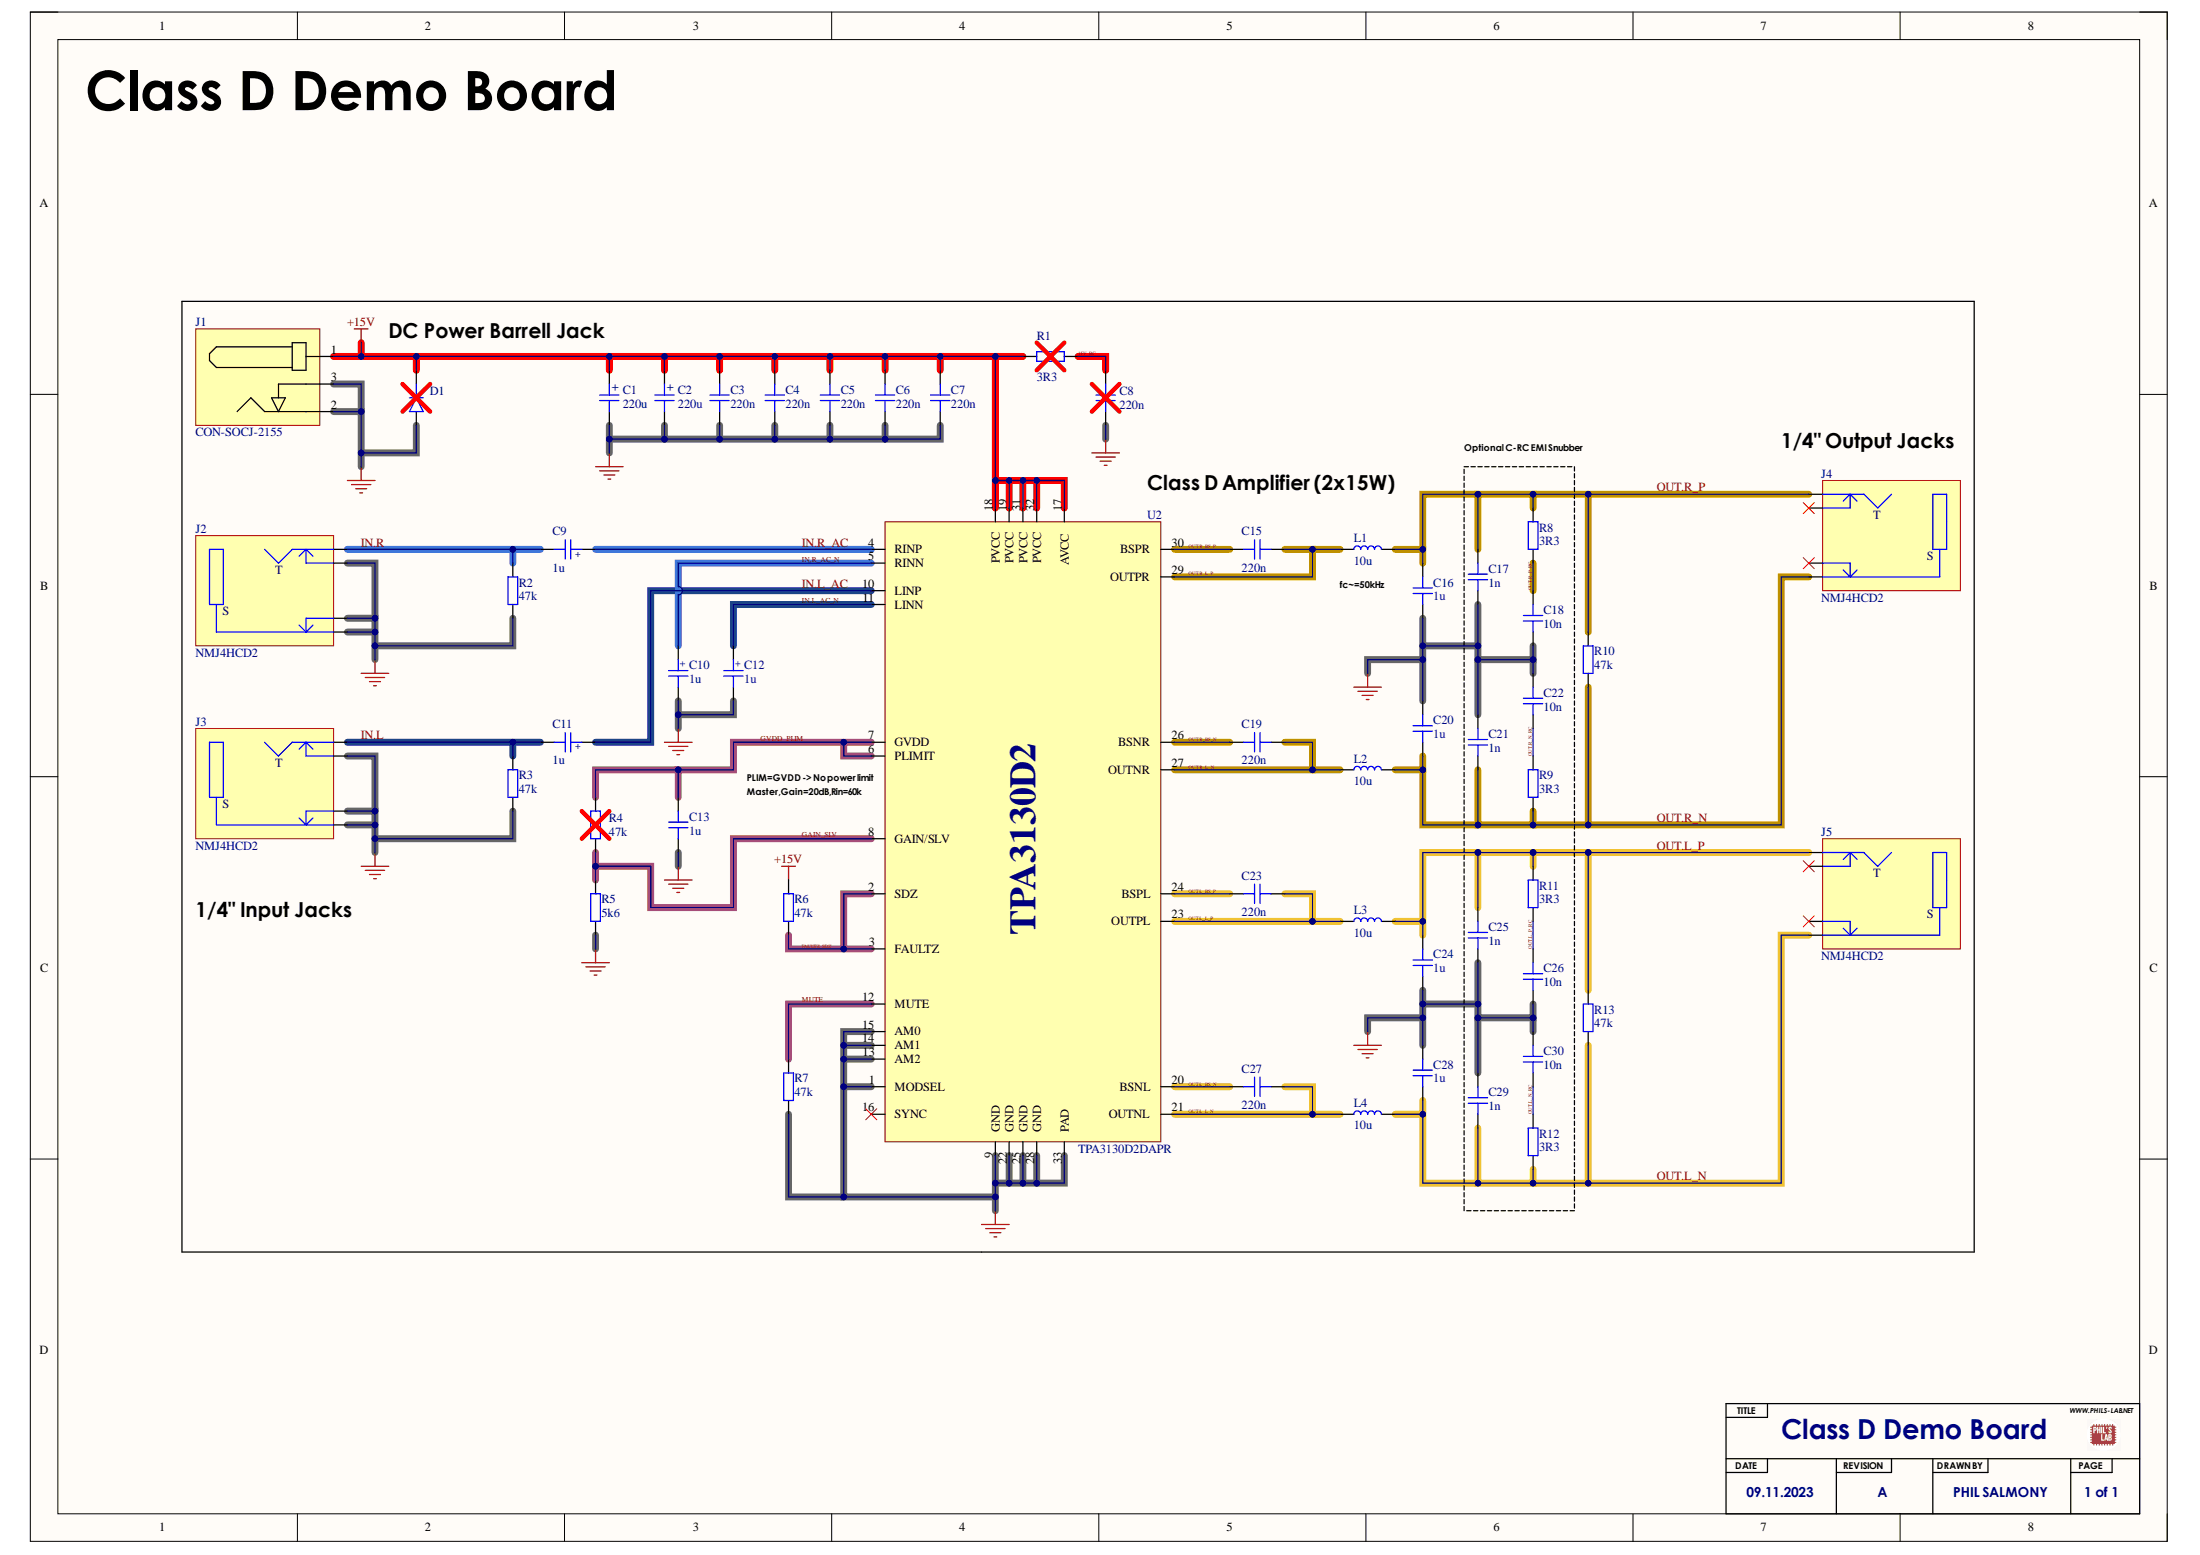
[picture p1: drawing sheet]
# Altium project ClassD-DemoBoard.PrjPcb
1 sheet, 54 parts. Net scope: global (net labels, ports and power ports of the same name join across sheets).
Board file: ClassD-DemoBoard-PCB.PcbDoc

## Sheet ClassD-DemoBoard-Schematic.SchDoc
size A3; SheetNumber: 1; SheetTotal: 1; SPICEModelCacheMOUJDJAJ: <root> / <DocumentId>MOUJDJAJ</DocumentId> / </root>

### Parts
C1  220u  [CAP_AE_SMD_D6MM3_H8MM]
C2  220u  [CAP_AE_SMD_D6MM3_H8MM]
C3  220n  [CAP_0603]
C4  220n  [CAP_0603]
C5  220n  [CAP_0603]
C6  220n  [CAP_0603]
C7  220n  [CAP_0603]
C8  220n  [CAP_0603]  (no BOM)
C9  1u  [CAP_TANT_0603]
C10  1u  [CAP_TANT_0603]
C11  1u  [CAP_TANT_0603]
C12  1u  [CAP_TANT_0603]
C13  1u  [CAP_0603]
C15  220n  [CAP_0603]
C16  1u  [CAP_0603]
C17  1n  [CAP_0603]
C18  10n  [CAP_0603]
C19  220n  [CAP_0603]
C20  1u  [CAP_0603]
C21  1n  [CAP_0603]
C22  10n  [CAP_0603]
C23  220n  [CAP_0603]
C24  1u  [CAP_0603]
C25  1n  [CAP_0603]
C26  10n  [CAP_0603]
C27  220n  [CAP_0603]
C28  1u  [CAP_0603]
C29  1n  [CAP_0603]
C30  10n  [CAP_0603]
D1  D_SMA  [DO-214AC-2 (SMA)]  (value not drawn)  (no BOM)
J1  CON-SOCJ-2155  [CON-SOCJ-2155]
J2  NMJ4HCD2  [NMJ4HCD2]
J3  NMJ4HCD2  [NMJ4HCD2]
J4  NMJ4HCD2  [NMJ4HCD2]
J5  NMJ4HCD2  [NMJ4HCD2]
L1  10u  [ASPI-4030S]
L2  10u  [ASPI-4030S]
L3  10u  [ASPI-4030S]
L4  10u  [ASPI-4030S]
R1  3R3  [RES_0603]  (no BOM)
R2  47k  [RES_0603]
R3  47k  [RES_0603]
R4  47k  [RES_0603]  (no BOM)
R5  5k6  [RES_0603]
R6  47k  [RES_0603]
R7  47k  [RES_0603]
R8  3R3  [RES_0603]
R9  3R3  [RES_0603]
R10  47k  [RES_0603]
R11  3R3  [RES_0603]
R12  3R3  [RES_0603]
R13  47k  [RES_0603]
TB?  SCHEMATIC_TITLE_BLOCK  (value not drawn)  (graphical)
U2  TPA3130D2DAPR  [TSSOP32-DAP]

### Blocks framed on the sheet
Optional C-RC EMI Snubber: C17 C18 C21 C22 C25 C26 C29 C30 R8 R9 R11 R12

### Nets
+15V: C1.1 C2.1 C3.2 C4.2 C5.2 C6.2 C7.2 D1.K J1.1 R1.2 R6.1 U2.17(AVCC) U2.18(PVCC) U2.19(PVCC) U2.31(PVCC) U2.32(PVCC)
GND: C1.2 C2.2 C3.1 C4.1 C5.1 C6.1 C7.1 C8.1 C10.K C12.K C13.2 C16.2 C17.2 C18.2 C20.1 C21.1 C22.1 C24.2 C25.2 C26.2 C28.1 C29.1 C30.1 D1.A J1.2 J1.3 J2.S J2.SN J2.TN J3.S J3.SN J3.TN R2.1 R3.1 R5.2 R7.2 U2.1(MODSEL) U2.9(GND) U2.13(AM2) U2.14(AM1) U2.15(AM0) U2.22(GND) U2.25(GND) U2.28(GND) U2.33(PAD)
15V_RC: C8.2 R1.1
FAULTZ_SDZ: R6.2 U2.2(SDZ) U2.3(FAULTZ)
GAIN_SLV: R4.2 R5.1 U2.8(GAIN/SLV)
GVDD_PLIM: C13.1 R4.1 U2.6(PLIMIT) U2.7(GVDD)
IN.L: C11.K J3.T R3.2
IN.L_AC: C11.A U2.10(LINP)
IN.L_AC_N: C12.A U2.11(LINN)
IN.R: C9.K J2.T R2.2
IN.R_AC: C9.A U2.4(RINP)
IN.R_AC_N: C10.A U2.5(RINN)
MUTE: R7.1 U2.12(MUTE)
OUT.L_BS_N: C27.2 U2.20(BSNL)
OUT.L_BS_P: C23.2 U2.24(BSPL)
OUT.L_L_N: C27.1 L4.1 U2.21(OUTNL)
OUT.L_L_P: C23.1 L3.1 U2.23(OUTPL)
OUT.L_N: C28.2 C29.2 J5.S L4.2 R12.1 R13.1
OUT.L_N_RC: C30.2 R12.2
OUT.L_P: C24.1 C25.1 J5.T L3.2 R11.2 R13.2
OUT.L_P_RC: C26.1 R11.1
OUT.R_BS_N: C19.2 U2.26(BSNR)
OUT.R_BS_P: C15.2 U2.30(BSPR)
OUT.R_L_N: C19.1 L2.1 U2.27(OUTNR)
OUT.R_L_P: C15.1 L1.1 U2.29(OUTPR)
OUT.R_N: C20.2 C21.2 J4.S L2.2 R9.1 R10.1
OUT.R_N_RC: C22.2 R9.2
OUT.R_P: C16.1 C17.1 J4.T L1.2 R8.2 R10.2
OUT.R_P_RC: C18.1 R8.1

Not connected (* = marked no-connect by the designer): J4 SN* TN*; J5 SN* TN*; U2 16(SYNC)*

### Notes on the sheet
- Class D Demo Board
- DC Power Barrell Jack
- (near J4) 1/4" Output Jacks
- (near U2) Class D Amplifier (2x15W)
- fc~=50kHz
- (near U2) PLIM=GVDD -> No power limit
- (near U2) Master,Gain=20dB,Rin=60k
- 1/4" Input Jacks
- (near TB?) Class D Demo Board
- (near TB?) A
- (near TB?) PHIL SALMONY
- 1 of 1
